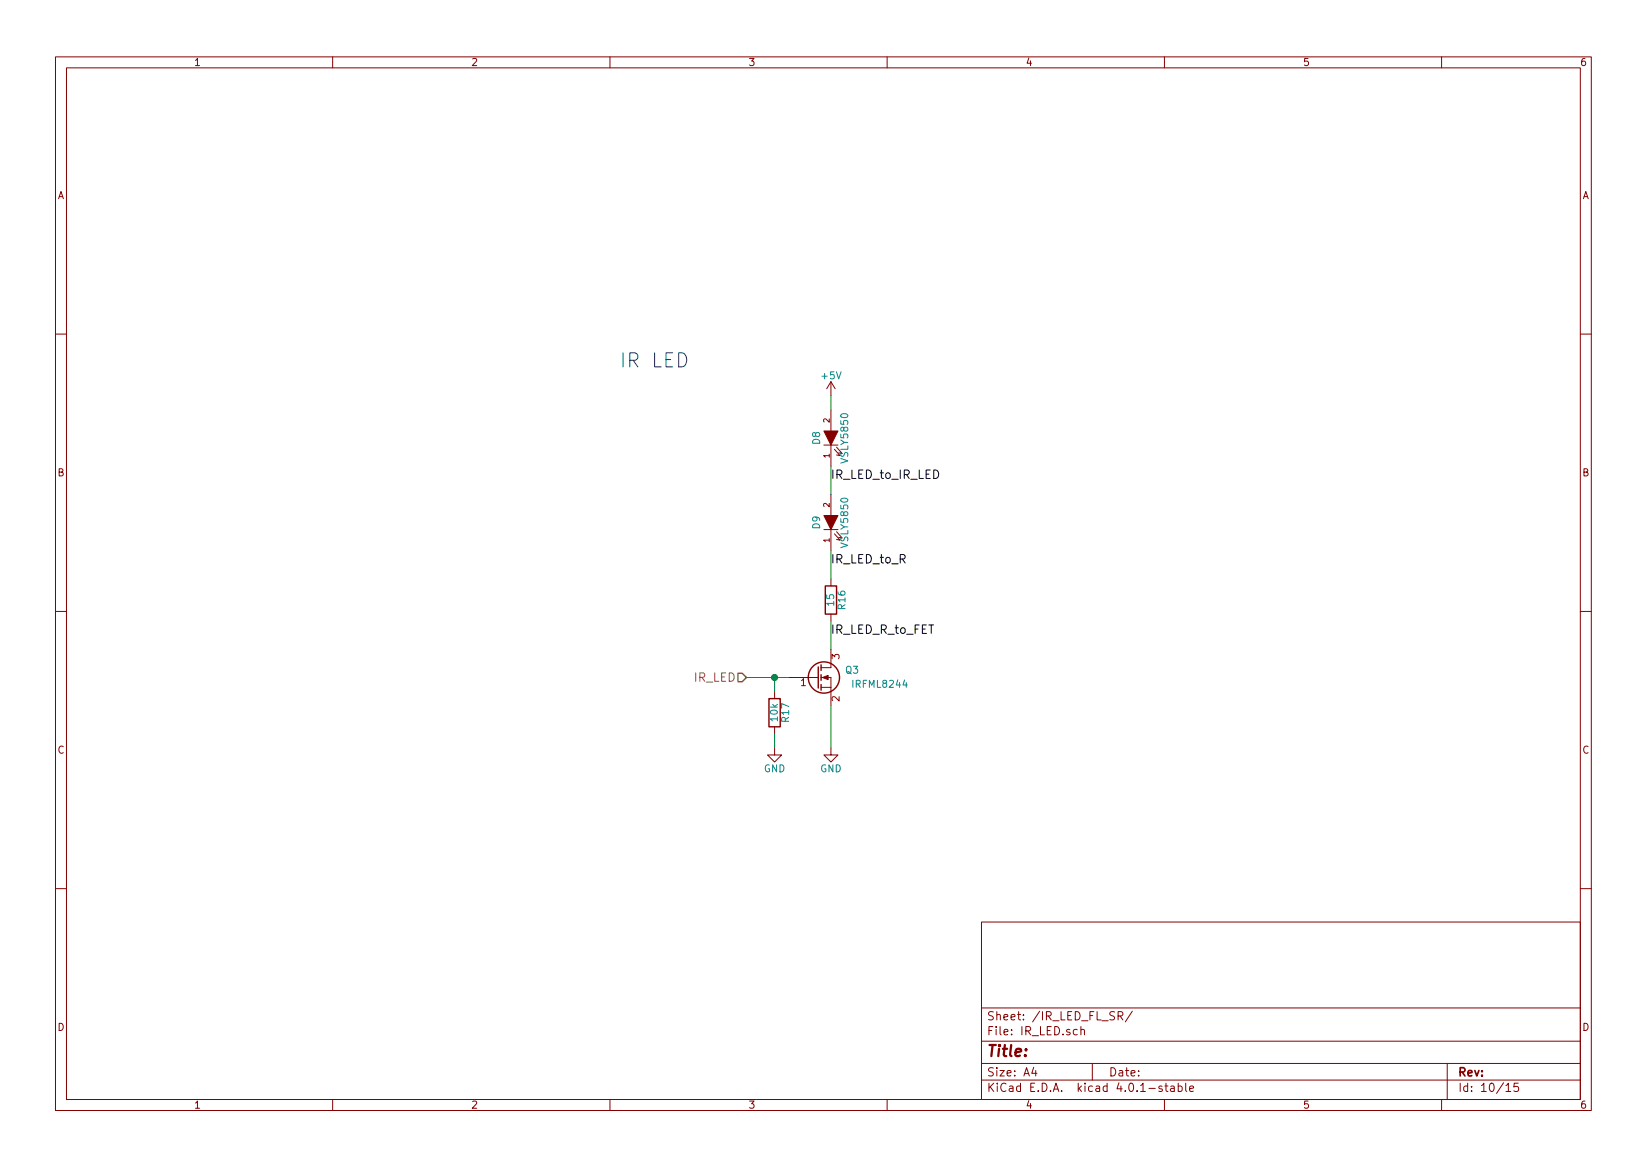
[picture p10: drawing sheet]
<svg xmlns="http://www.w3.org/2000/svg" width="297mm" height="210mm" viewBox="0 0 297 210" stroke-linecap="round" stroke-linejoin="round" font-family="sans-serif">
<g fill="none" stroke="#840000" stroke-width=".18">
<path d="M10 10.3h277v189.9h-277zM12 12.2h273v186.1h-273zM60 10.3v1.9M110 10.3v1.9M160 10.3v1.9M210 10.3v1.9M260 10.3v1.9M10 60.2h2M149.9 68.8v2.6M149.9 73.9v3.8M149.9 68.8l-.8 1.3M149.9 68.8l.7 1.3"/>
<path d="M285 60.2h2M148.6 95.5h2.5M148.6 80.3h2.5M149.9 80.3v3.8M149.9 89.1v3.9M149.9 95.5v3.8M150.5 96.3l1 1.1-.6-.1M150.5 81l1 1.2-.6-.2M150.9 95.9l1 1.1-.6-.1M150.9 80.6l1 1.2-.6-.1M10 110.3h2M149.9 117.1v3.3h-1.8"/>
<path d="M149.9 104.4v1.3M149.9 110.7v1.3M285 110.3h2M139.7 134.9v1.2h1.3l-1.3 1.3-1.3-1.3h1.3M139.7 124.7v1.3M139.7 131.1v1.2M142.2 122.2h5.4M148.1 123.9h1.8M148.1 122.2h1.8v5M149.9 134.9v1.2h1.2l-1.2 1.3-1.3-1.3h1.3M10 160.2h2M177 166.3h108v32h-108z"/>
<path d="M285 160.2h2M60 198.3v1.9M110 198.3v1.9M160 198.3v1.9M177 194.8h108M177 191.8h108M177 187.8h108M177 181.8h108M186.4 192.5l-.3 1h.9M186.8 193v1M194.3 185.7l-.4-.1-.3 .3v.6l.3 .1 .4-.1M194.9 185.7l.2-.1 .4 .1 .1 .9"/>
<path d="M194.9 185.1v1.5M197 191.8v3M201.7 183.2l.7-.1 .1-.2-.1-.3-.2-.2h-.5v1.5M202 183.2l.5 .7M204.2 182.3l-1.3 2M209.6 195.9a.37 .37 0 0 0-.6 .1l.1 .3 .5 .1 .1 .1-.3 .3-.4-.1M210 198.3v1.9M210.1 195.8h.5M210.3 195.3v1.3l.3 .2M211.2 195.9h.5l.1 .9M211.8 196.2l-.5 .1-.2 .2 .2 .3 .5-.1M212.5 195.9l.4-.1 .3 .3-.1 .6h-.6"/>
<path d="M212.5 195.3v1.5M213.8 195.3v1.3l.2 .2M214.6 196.3l.7-.1-.1-.3-.4-.1-.2 .2v.7h.6M260 198.3v1.9M261 191.8v6.5M271.6 195.8l.4-.5v1.5M271.6 196.8h.9M273.8 195.3h-.7l-.1 .7 .3-.1 .4 .1 .2 .2-.1 .5-.2 .1-.6-.1"/>
</g>
<g fill="none" stroke="#840000" stroke-width=".25">
<path d="M148.1 119.9v1M148.8 105.7h2.1v5h-2.1zM138.7 126h2v5.1h-2zM147.6 120.3v3.8M148.1 121.7v1M148.1 123.4v1.1"/>
<circle cx="148.6" cy="122.2" r="2.82"/>
</g>
<g fill="#840000" stroke="#840000" stroke-width=".18">
<path d="M148.3 122.2l1.1-.4v.7z"/>
<path d="M148.6 93h2.5l-1.2 2.5z"/>
<path d="M148.6 77.7h2.5l-1.2 2.6z"/>
</g>
<path d="M133.1 121.4h.8l.7 .8-.7 .7h-.8z" fill="none" stroke="#848400" stroke-width=".25"/>
<path d="M149.9 71.4v2.5M149.9 84.1v5M149.9 99.3v5.1M149.9 112v5.1M134.6 122.2h7.6M139.7 122.2v2.5M139.7 132.3v2.6M149.9 127.2v7.7" fill="none" stroke="#008400" stroke-width=".18"/>
<circle cx="139.7" cy="122.2" r=".51" fill="#008400" stroke="#008400" stroke-width=".25"/>
<text font-size="3.5" fill="#0000c2" x="111.8" y="66.3">IR LED</text>
<text font-size="2.8" fill="#840000" x="178" y="190.5">Title:</text>
<g font-size="2.1">
<text x="149.9" y="86.4">IR_LED_to_IR_LED</text>
<text x="149.9" y="101.6">IR_LED_to_R</text>
<text x="149.9" y="114.3">IR_LED_R_to_FET</text>
</g>
<text font-size="2.1" fill="#848400" x="125.1" y="122.9">IR_LED</text>
<g font-size="2.1" fill="#840000">
<text x="178" y="184">Sheet: /IR_LED_FL_SR/</text>
<text x="178" y="186.7">File: IR_LED.sch</text>
<text x="178" y="196.9">KiCad E.D.A. kicad 4.0.1-stable</text>
<text x="178" y="194.1">Size: A4</text>
<text x="200" y="194.1">Date:</text>
<text x="263" y="194.1">Rev:</text>
<text x="263" y="196.9">Id: 10/15</text>
</g>
<g font-size="1.8" fill="#840000">
<text x="35" y="11.9">1</text>
<text x="85" y="11.9">2</text>
<text x="135" y="11.9">3</text>
<text x="185" y="11.9">4</text>
<text x="235" y="11.9">5</text>
<text x="285" y="11.9">6</text>
<text x="10.4" y="35.9">A</text>
<text x="285.4" y="35.9">A</text>
<text x="10.4" y="85.9">B</text>
<text x="285.4" y="85.9">B</text>
<text x="151.4" y="118.8" transform="rotate(-90 151.4 118.8)">3</text>
<text x="144.4" y="123.7">1</text>
<text x="151.4" y="126.5" transform="rotate(-90 151.4 126.5)">2</text>
<text x="10.4" y="135.9">C</text>
<text x="285.4" y="135.9">C</text>
<text x="10.4" y="185.9">D</text>
<text x="285.4" y="185.9">D</text>
<text x="35" y="199.9">1</text>
<text x="85" y="199.9">2</text>
<text x="135" y="199.9">3</text>
<text x="185" y="199.9">4</text>
<text x="235" y="199.9">5</text>
<text x="285" y="199.9">6</text>
</g>
<g font-size="1.8" fill="#008484">
<text x="148.3" y="68.4">+5V</text>
<text x="147.9" y="80.1" transform="rotate(-90 147.9 80.1)">D8</text>
<text x="153" y="83.3" transform="rotate(-90 153 83.3)">VSLY5850</text>
<text x="147.9" y="95.3" transform="rotate(-90 147.9 95.3)">D9</text>
<text x="153" y="98.5" transform="rotate(-90 153 98.5)">VSLY5850</text>
<text x="150.4" y="109.2" transform="rotate(-90 150.4 109.2)">15</text>
<text x="152.5" y="109.8" transform="rotate(-90 152.5 109.8)">R16</text>
<text x="152.5" y="121.5">Q3</text>
<text x="154" y="124">IRFML8244</text>
<text x="140.3" y="130" transform="rotate(-90 140.3 130)">10k</text>
<text x="142.3" y="130.1" transform="rotate(-90 142.3 130.1)">R17</text>
<text x="137.7" y="139.2">GND</text>
<text x="147.9" y="139.2">GND</text>
</g>
<g font-size="1.4" fill="#840000">
<text x="149.6" y="76.2" transform="rotate(-90 149.6 76.2)">2</text>
<text x="149.6" y="82.5" transform="rotate(-90 149.6 82.5)">1</text>
<text x="149.6" y="91.4" transform="rotate(-90 149.6 91.4)">2</text>
<text x="149.6" y="97.8" transform="rotate(-90 149.6 97.8)">1</text>
</g>
</svg>
